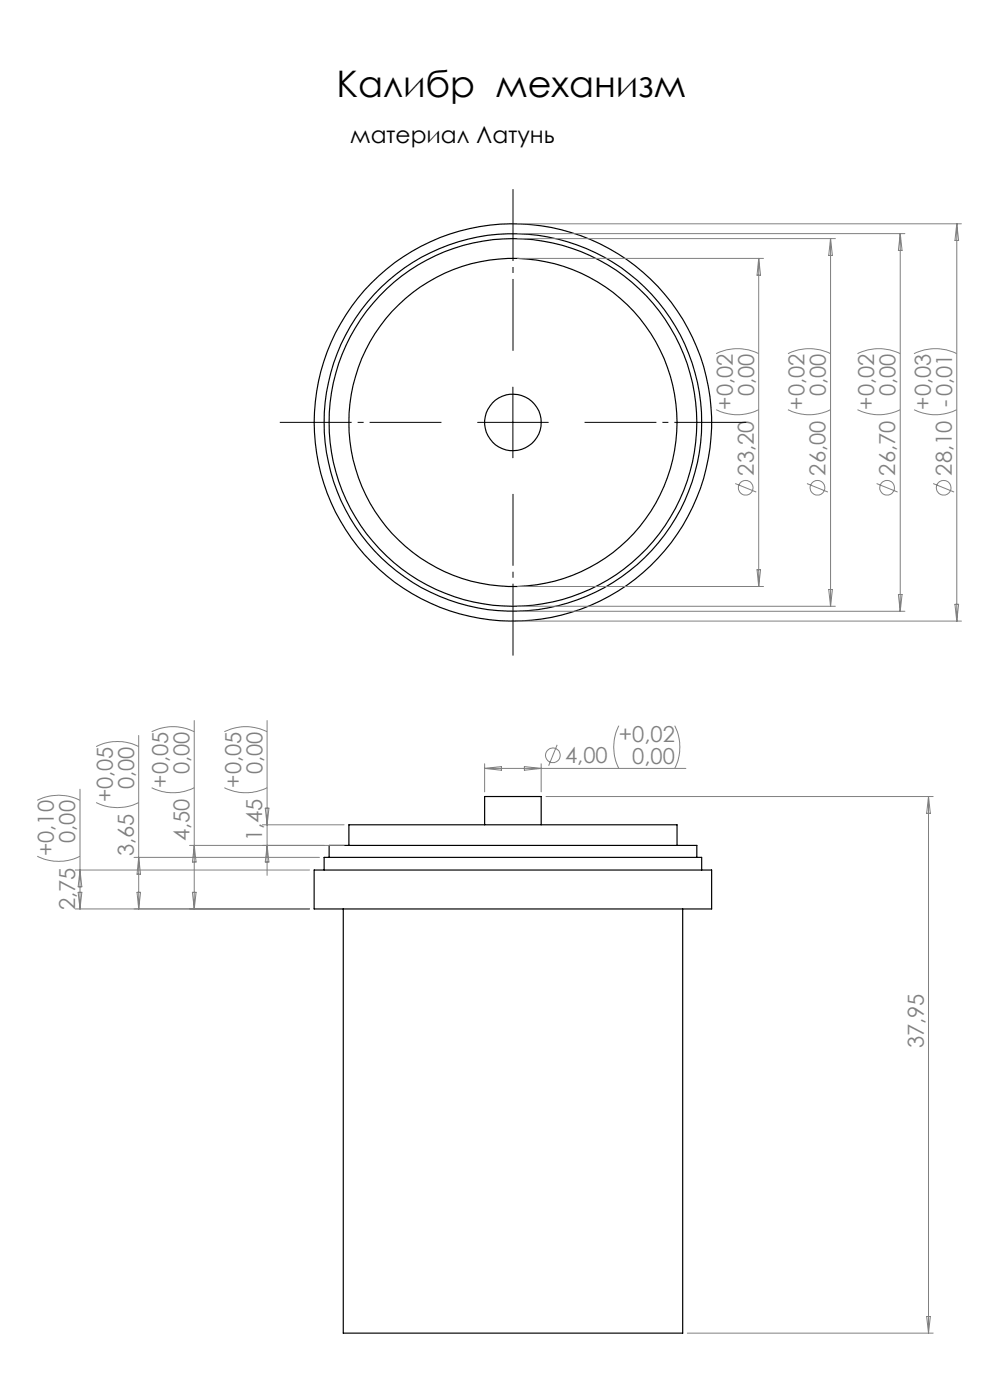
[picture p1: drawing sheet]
<svg xmlns="http://www.w3.org/2000/svg" width="210mm" height="297mm" viewBox="0 0 210 297" stroke-linecap="round" stroke-linejoin="round" font-family="sans-serif">
<g fill="none" stroke="#000" stroke-width=".25">
<path d="M74 179.3v-4.3h69.6v4.3M102.8 175v-6h12v6M66.6 184.6h84.4v8.2h-84.4zM68.8 184.6v-2.7h80v2.7M69.8 181.9v-2.6h78v2.6M72.8 192.8v90h72v-90"/>
<circle cx="108.8" cy="89.6" r="40.1"/>
<circle cx="108.8" cy="89.6" r="6"/>
<circle cx="108.8" cy="89.6" r="42.2"/>
<circle cx="108.8" cy="89.6" r="39"/>
<circle cx="108.8" cy="89.6" r="34.8"/>
</g>
<g fill="none" stroke="#808080" stroke-width=".21">
<path d="M109.8 54.8h52.2M109.8 50.6h67.4M109.8 49.6h82.1M109.8 47.5h94.1M160.9 54.8v69.6M160.9 54.8l.4 3.6h-.7zM176.2 50.6v78M176.2 50.6l.4 3.6h-.8zM191 49.6v80.1M191 49.6l.3 3.5h-.7zM203 47.5v84.3M203 47.5l.3 3.5h-.7z"/>
<path d="M151.9 75a10.2 10.2 0 0 1 9 0M167.1 75a10.2 10.2 0 0 1 9.1 0M181.9 75a10.2 10.2 0 0 1 9.1 0M193.9 75a10.2 10.2 0 0 1 9.1 0M151.9 86.9a10.2 10.2 0 0 0 9 0M167.1 86.9a10.2 10.2 0 0 0 9.1 0M181.9 86.9a10.2 10.2 0 0 0 9.1 0M193.9 86.9a10.2 10.2 0 0 0 9.1 0M156 102.6l4.4 1.8M171.2 102.6l4.4 1.8M185.9 102.6l4.5 1.8M197.9 102.6l4.5 1.8"/>
<path d="M109.8 124.4h52.2M109.8 128.6h67.4M109.8 129.7h82.1M109.8 131.8h94.1M160.6 120.9h.7l-.4 3.5zM175.8 125.1h.8l-.4 3.5zM190.6 126.1h.7l-.3 3.6zM202.6 128.2h.7l-.3 3.6zM20.4 158.4a9.9 9.9 0 0 1 9 0M29.4 156v36.8M32.2 155.2a10.2 10.2 0 0 1 9 0M41.2 152.9v39.9"/>
<path d="M47.6 155.2a10.2 10.2 0 0 1 9.1 0M56.7 152.9v32.8M118.2 158l-1.8 4.5M131.3 153.9a9.9 9.9 0 0 0 0 9.1M143.1 153.9a9.9 9.9 0 0 1 0 9.1M7.9 169.8a9.9 9.9 0 0 1 9.1 0M17 167.4v25.4M20.4 170.2a9.9 9.9 0 0 0 9 0M32.2 167.1a10.2 10.2 0 0 0 9 0M40.2 179.3h32.8M41.2 179.3l.4 3.6h-.8zM47.6 167.1a10.2 10.2 0 0 0 9.1 0"/>
<path d="M55.7 175h17.3M56.3 171.4h.7l-.3 3.6zM56.7 179.3l.3 3.6h-.7zM102.8 162v6M102.8 163h42.7M102.8 163l3.6-.4v.8zM111.2 162.6l3.6 .4-3.6 .4zM114.8 162v6M115.8 169h82.1M197 169v113.8M197 169l.3 3.5h-.7zM7.9 181.6a9.9 9.9 0 0 0 9.1 0"/>
<path d="M16 192.8h49.7M16 184.6h49.7M16.6 189.3h.8l-.4 3.5zM17 184.6l.4 3.5h-.8zM28.4 181.9h39.4M29.1 189.3h.7l-.4 3.5zM29.4 181.9l.4 3.6h-.7zM40.8 189.3h.8l-.4 3.5zM196.6 279.3h.7l-.3 3.5zM145.8 282.8h52.1"/>
<circle cx="158.2" cy="103.5" r="1.55"/>
<circle cx="173.4" cy="103.5" r="1.56"/>
<circle cx="188.2" cy="103.5" r="1.55"/>
<circle cx="200.2" cy="103.5" r="1.56"/>
<circle cx="117.3" cy="160.2" r="1.56"/>
</g>
<path d="M108.8 74.6v-34.6M93.8 89.6h-34.6M123.8 89.6h34.7M108.8 104.6v34.7" fill="none" stroke="#000" stroke-width=".21" stroke-dasharray="15.2 1.3 1.3 1.3" stroke-dashoffset="-.2" stroke-linecap="butt"/>
<path d="M101.3 89.6h15M108.8 82.1v15" fill="none" stroke="#000" stroke-width=".21"/>
<text font-size="7.8" x="71.4" y="20.5">Калибр механизм</text>
<text font-size="4.9" x="74.3" y="30.3">материал Латунь</text>
<g font-size="4.7" fill="#808080">
<text x="155.4" y="86.9" transform="rotate(-90 155.4 86.9)">+0,02</text>
<text x="160" y="84.1" transform="rotate(-90 160 84.1)">0,00</text>
<text x="170.7" y="86.9" transform="rotate(-90 170.7 86.9)">+0,02</text>
<text x="175.2" y="84.1" transform="rotate(-90 175.2 84.1)">0,00</text>
<text x="185.4" y="86.9" transform="rotate(-90 185.4 86.9)">+0,02</text>
<text x="190" y="84.1" transform="rotate(-90 190 84.1)">0,00</text>
<text x="197.4" y="86.9" transform="rotate(-90 197.4 86.9)">+0,03</text>
<text x="159.9" y="100.9" transform="rotate(-90 159.9 100.9)">23,20</text>
<text x="175.1" y="100.9" transform="rotate(-90 175.1 100.9)">26,00</text>
<text x="189.9" y="100.9" transform="rotate(-90 189.9 100.9)">26,70</text>
<text x="201.9" y="100.9" transform="rotate(-90 201.9 100.9)">28,10 -0,01</text>
<text x="119.9" y="161.9">4,00</text>
<text x="131.3" y="157.5">+0,02</text>
<text x="134.1" y="162">0,00</text>
<text x="28.4" y="167.4" transform="rotate(-90 28.4 167.4)">0,00</text>
<text x="35.7" y="167.1" transform="rotate(-90 35.7 167.1)">+0,05</text>
<text x="40.2" y="164.3" transform="rotate(-90 40.2 164.3)">0,00</text>
<text x="51.1" y="167.1" transform="rotate(-90 51.1 167.1)">+0,05</text>
<text x="55.7" y="164.3" transform="rotate(-90 55.7 164.3)">0,00</text>
<text x="23.9" y="170.2" transform="rotate(-90 23.9 170.2)">+0,05</text>
<text x="16" y="178.8" transform="rotate(-90 16 178.8)">0,00</text>
<text x="40.2" y="178.5" transform="rotate(-90 40.2 178.5)">4,50</text>
<text x="55.6" y="178.5" transform="rotate(-90 55.6 178.5)">1,45</text>
<text x="11.4" y="181.6" transform="rotate(-90 11.4 181.6)">+0,10</text>
<text x="28.4" y="181.7" transform="rotate(-90 28.4 181.7)">3,65</text>
<text x="15.9" y="193.1" transform="rotate(-90 15.9 193.1)">2,75</text>
<text x="196" y="222.4" transform="rotate(-90 196 222.4)">37,95</text>
</g>
</svg>
